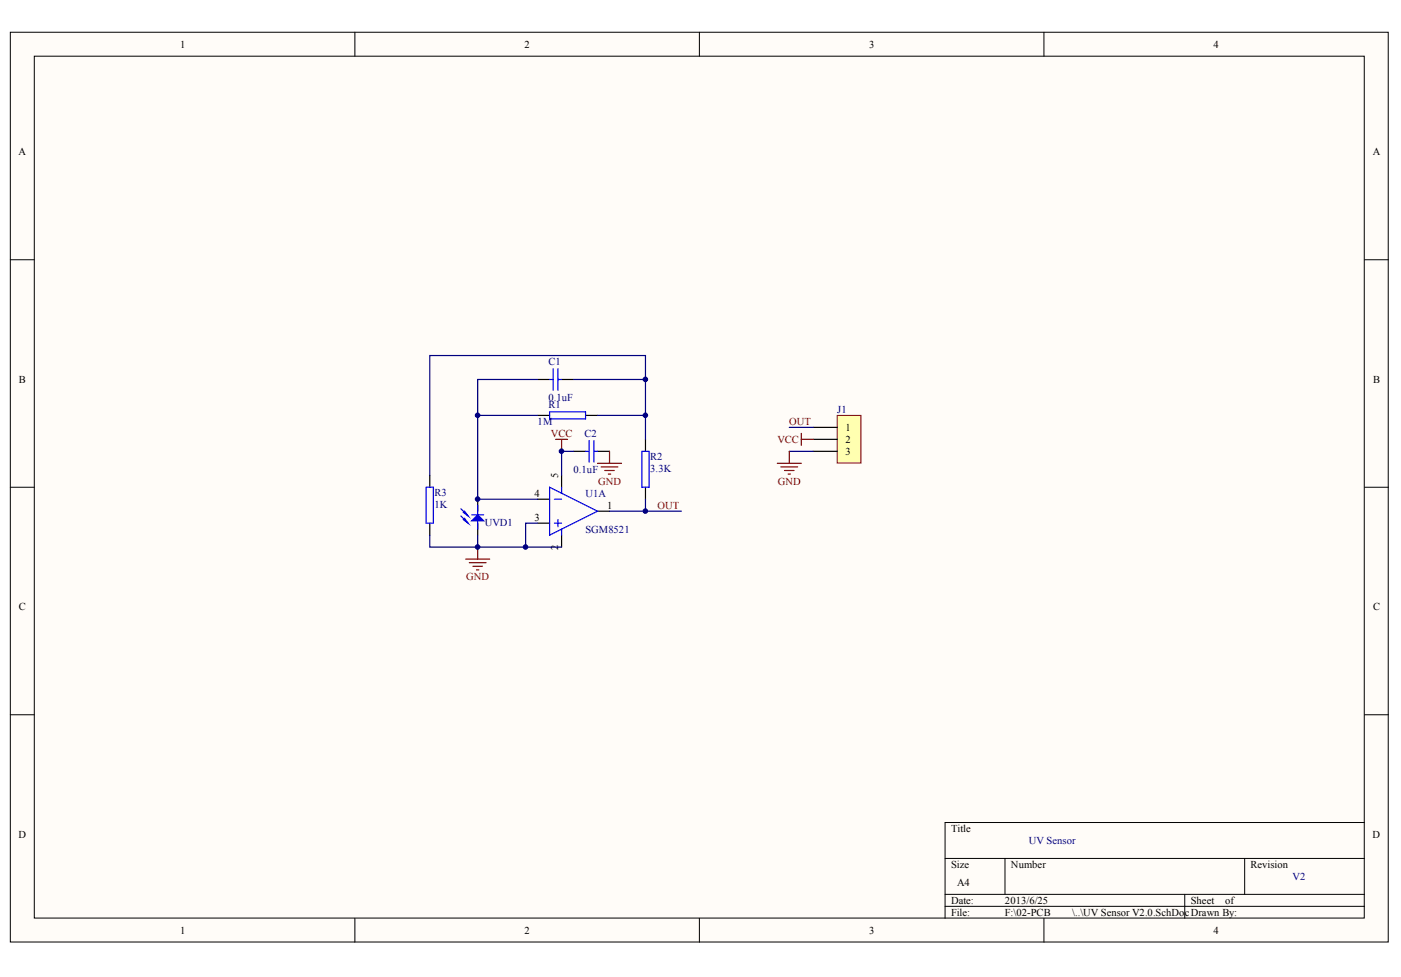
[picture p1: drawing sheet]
<svg xmlns="http://www.w3.org/2000/svg" width="287mm" height="200mm" viewBox="0 0 287 200" stroke-linecap="round" stroke-linejoin="round" font-family="sans-serif">
<g fill="#fffcf8" stroke="#000" stroke-width=".2">
<path d="M2.1 6.6h282.1v186.3h-282.1z"/>
<path d="M7 11.5h272.3v176.5h-272.3z"/>
</g>
<g fill="none" stroke="#000" stroke-width=".2">
<path d="M72.6 6.6v4.9M143.2 6.6v4.9M213.7 6.6v4.9M2.1 53.2h4.9M279.3 53.2h4.9M2.1 99.8h4.9M279.3 99.8h4.9M2.1 146.3h4.9M279.3 146.3h4.9M193.5 175.8h85.8M205.7 175.8v7.3M254.8 175.8v7.3"/>
<path d="M279.3 168.4h-85.8v19.6M72.6 188v4.9M143.2 188v4.9M193.5 183.1h85.8M193.5 185.6h85.8M213.7 188v4.9M242.5 183.1v4.9"/>
</g>
<g fill="none" stroke="#000" stroke-width=".25">
<path d="M110.1 77.7h2.4M115 77.7h2.4M88 97.3v2.5M110.1 85h2.4M115 97.3v2.5M117.4 92.4h2.5M119.9 85h2.4M122.3 92.4h2.5M132.1 90v2.4M132.1 99.8v2.4M88 107.1v2.5M97.8 102.2v2.5"/>
<path d="M97.8 107.1v2.5M110.1 107.1h2.4M110.1 102.2h2.4M115 109.6v2.4M122.3 104.7h2.5"/>
</g>
<g fill="none" stroke="#00f" stroke-width=".25">
<path d="M112.5 77.7h.7M113.2 75.5v4.4M114.2 75.5v4.4M114.2 77.7h.8M87.2 99.8h1.5v7.3h-1.5zM112.5 99.8l9.8 4.9-9.8 4.9zM112.5 84.3h7.4v1.5h-7.4zM115 99.8v1.2M119.9 92.4h.7M120.6 90.2v4.4M121.6 92.4h.7M121.6 90.2v4.4"/>
<path d="M131.4 92.4h1.5v7.4h-1.5zM94.4 104.2l.9 1M94.4 105.6l.9 1M96.6 105.4h2.4M97.8 103.4v4.9M113.5 102.2h1.5M113.5 107.1h1.5M114.2 106.4v1.4M115 108.3v1.3"/>
</g>
<g fill="#00f" stroke="#00f" stroke-width=".25">
<path d="M96.6 106.6l1.2-1.2 1.2 1.2z"/>
<path d="M94.8 104.9l.3-.2 .7 .9z"/>
<path d="M94.8 106.4l.3-.3 .7 1z"/>
</g>
<path d="M113.7 90h2.5M115 90v2.4M122.3 94.9h4.9M123.1 95.6h3.4M123.8 96.3h2M124.5 97.1h.5M124.8 92.4v2.5M95.3 114.5h4.9M96.1 115.2h3.4M96.8 115.9h2M97.5 116.7h.5M97.8 112v2.5" fill="none" stroke="#800000" stroke-width=".25"/>
<path d="M117.4 77.7h14.7M97.8 85h12.3M117.4 92.4h-2.4v4.9M122.3 85h9.8M132.1 85v-12.2h-44.1v24.5M132.1 85v5M88 109.6v2.4h27M97.8 109.6v2.4M110.1 107.1h-2.5v4.9M124.8 104.7h14.7M132.1 102.2v2.5" fill="none" stroke="#000080" stroke-width=".25"/>
<path d="M171.4 85h4.8v9.8h-4.8z" fill="#ffffb0" stroke="#800000" stroke-width=".2"/>
<path d="M166.5 87.5h4.9M166.5 90h4.9M166.5 92.4h4.9" fill="none" stroke="#000" stroke-width=".25"/>
<path d="M110.1 77.7h-12.3v24.5h12.3M161.6 92.4h4.9M161.6 87.5h4.9" fill="none" stroke="#000080" stroke-width=".25"/>
<path d="M159.1 94.9h4.9M159.9 95.6h3.4M160.6 96.3h2M161.3 97.1h.5M161.6 92.4v2.5M164 88.7v2.5M164 90h2.5" fill="none" stroke="#800000" stroke-width=".25"/>
<g fill="#000080" stroke="#000080" stroke-width=".2">
<circle cx="97.8" cy="112" r=".47"/>
<circle cx="97.8" cy="102.2" r=".47"/>
<circle cx="97.8" cy="85" r=".47"/>
<circle cx="107.6" cy="112" r=".47"/>
<circle cx="114.9" cy="92.4" r=".47"/>
<circle cx="132.1" cy="104.6" r=".47"/>
<circle cx="132.1" cy="85" r=".47"/>
<circle cx="132.1" cy="77.7" r=".47"/>
</g>
<g font-size="2.2">
<text x="36.9" y="9.8">1</text>
<text x="107.4" y="9.8">2</text>
<text x="177.9" y="9.8">3</text>
<text x="248.5" y="9.8">4</text>
<text x="3.8" y="31.8">A</text>
<text x="281" y="31.8">A</text>
<text x="3.9" y="78.4">B</text>
<text x="281.1" y="78.4">B</text>
<text x="173.1" y="88.2">1</text>
<text x="173.1" y="90.7">2</text>
<text x="173.1" y="93.1">3</text>
<text x="109.4" y="101.7">4</text>
<text x="109.4" y="106.6">3</text>
<text x="124.3" y="104.2">1</text>
<text x="3.9" y="125">C</text>
<text x="281.1" y="125">C</text>
<text x="3.8" y="171.5">D</text>
<text x="194.7" y="170.3">Title</text>
<text x="281" y="171.5">D</text>
<text x="194.7" y="177.7">Size</text>
<text x="207" y="177.7">Number</text>
<text x="256" y="177.7">Revision</text>
<text x="194.7" y="185">Date:</text>
<text x="195.9" y="181.4">A4</text>
<text x="205.7" y="185">2013/6/25</text>
<text x="243.8" y="185">Sheet</text>
<text x="250.8" y="185">of</text>
<text x="36.9" y="191.2">1</text>
<text x="107.4" y="191.2">2</text>
<text x="177.9" y="191.2">3</text>
<text x="194.7" y="187.5">File:</text>
<text x="205.7" y="187.5">F:\02-PCB</text>
<text x="219.5" y="187.5">\..\UV Sensor V2.0.SchDocDrawn By:</text>
<text x="248.5" y="191.2">4</text>
</g>
<g font-size="2.2" fill="#000080">
<text x="112.3" y="74.8">C1</text>
<text x="112.3" y="82.1">0.1uF</text>
<text x="112.3" y="83.6">R1</text>
<text x="110.1" y="87">1M</text>
<text x="119.6" y="89.5">C2</text>
<text x="171.4" y="84.6">J1</text>
<text x="133.1" y="94.1">R2</text>
<text x="89" y="101.5">R3</text>
<text x="117.4" y="96.8">0.1uF</text>
<text x="119.9" y="101.7">U1A</text>
<text x="133.1" y="96.6">3.3K</text>
<text x="89" y="103.9">1K</text>
<text x="99.3" y="107.6">UVD1</text>
<text x="119.9" y="109.1">SGM8521</text>
<text x="210.6" y="172.8">UV Sensor</text>
<text x="264.6" y="180.2">V2</text>
</g>
<g font-size="2.2" fill="#800000">
<text x="112.8" y="89.5">VCC</text>
<text x="161.6" y="87">OUT</text>
<text x="159.2" y="90.7">VCC</text>
<text x="122.4" y="99.2">GND</text>
<text x="159.2" y="99.2">GND</text>
<text x="134.6" y="104.2">OUT</text>
<text x="95.5" y="118.8">GND</text>
</g>
<g font-size="2.1">
<text x="114.3" y="97.8" transform="rotate(-90 114.3 97.8)">5</text>
<text x="114.3" y="112.6" transform="rotate(-90 114.3 112.6)">2</text>
</g>
</svg>
